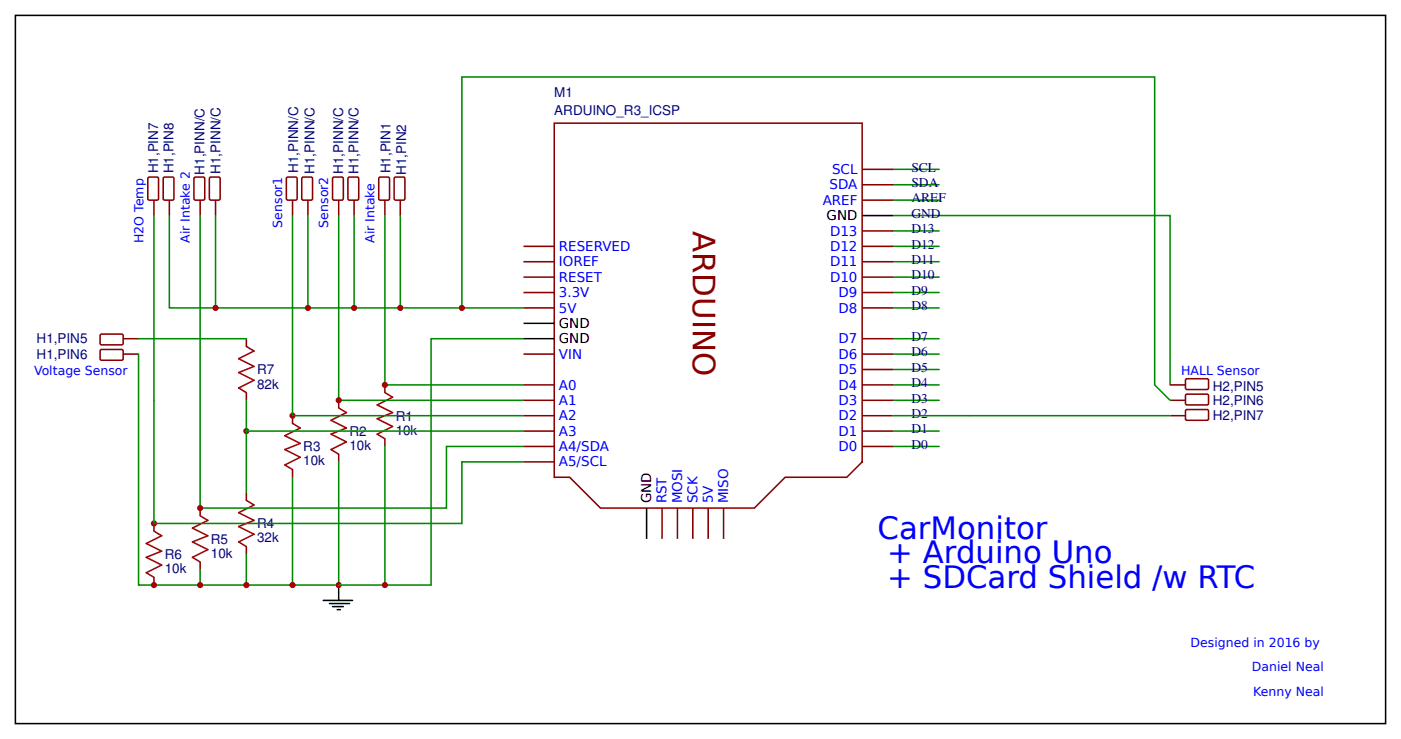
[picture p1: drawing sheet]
<svg xmlns="http://www.w3.org/2000/svg" width="243mm" height="128mm" viewBox="0 0 243 128" stroke-linecap="round" stroke-linejoin="round" font-family="sans-serif">
<path d="M2.7 2.7h237.3v122.6h-237.3zM149.4 37.3h5.3M90.7 58.7h5.3M90.7 56h5.3M112 88v5.3M56 104h5.1M57.1 104.5h3.4M57.6 105.1h1.9M58.4 105.6h.5M58.7 101.3v2.7" fill="none" stroke="#000" stroke-width=".27"/>
<g fill="none" stroke="#080" stroke-width=".27">
<path d="M29.3 37.3v16h61.4M37.3 37.3v16M154.7 37.3h48v29.4M154.7 29.3h8M154.7 32h8M154.7 34.7h8M154.7 40h8M154.7 42.7h8M154.7 45.3h8M154.7 48h8M154.7 58.7h8M154.7 50.7h8"/>
<path d="M154.7 53.3h8M154.7 61.3h8M154.7 64h8M154.7 66.7h8M154.7 69.3h8M154.7 74.7h8M154.7 77.3h8"/>
</g>
<g fill="none" stroke="#800" stroke-width=".27">
<path d="M96 21.3h53.4v58.7l-2.7 2.7h-10.7l-5.3 5.3h-26.7l-5.3-5.3h-2.7zM149.4 34.7h5.3M149.4 29.3h5.3M149.4 32h5.3M90.7 53.3h5.3M90.7 50.7h5.3M90.7 48h5.3M90.7 45.3h5.3M90.7 42.7h5.3M149.4 58.7h5.3M149.4 53.3h5.3M149.4 50.7h5.3"/>
<path d="M149.4 48h5.3M149.4 45.3h5.3M149.4 42.7h5.3M149.4 40h5.3M50.7 72v1.3M58.7 69.3v1.4M58.7 78.7v1.3M66.7 66.7v1.3M66.7 76v1.3M90.7 77.3h5.3M90.7 74.7h5.3M90.7 72h5.3"/>
<path d="M90.7 69.3h5.3M90.7 66.7h5.3M90.7 61.3h5.3M149.4 77.3h5.3M149.4 74.7h5.3M149.4 72h5.3M149.4 69.3h5.3M149.4 66.7h5.3M149.4 64h5.3M149.4 61.3h5.3M26.7 90.7v1.3M34.7 88v1.3"/>
<path d="M34.7 97.3v1.4M42.7 85.3v1.4M42.7 94.7v1.3M50.7 81.3v1.4M90.7 80h5.3M114.7 88v5.3M117.3 88v5.3M120 88v5.3M122.7 88v5.3M125.3 88v5.3M26.7 100v1.3"/>
</g>
<path d="M50.7 73.3l1.3 .8-2.7 1.4 2.7 1.3-2.7 1.1 2.7 1.3-2.7 1.3 1.4 .8M58.7 70.7l1.3 .8-2.7 1.3 2.7 1.3-2.7 1.1 2.7 1.3-2.7 1.4 1.4 .8M66.7 68l1.3 .8-2.7 1.3 2.7 1.4-2.7 1 2.7 1.4-2.7 1.3 1.4 .8M26.7 92l1.3 .8-2.7 1.3 2.7 1.4-2.7 1 2.7 1.4-2.7 1.3 1.4 .8M34.7 89.3l1.3 .8-2.7 1.4 2.7 1.3-2.7 1.1 2.7 1.3-2.7 1.3 1.4 .8M42.7 86.7l1.3 .8-2.7 1.3 2.7 1.3-2.7 1.1 2.7 1.3-2.7 1.4 1.4 .8" fill="none" stroke="#a00000" stroke-width=".27"/>
<g fill="none" stroke="#800000" stroke-width=".27">
<path d="M25.6 30.8l.3-.1h1.3l.2 .1 .1 3.6-.2 .2-1.4 .1-.3-.2zM26.7 34.7v2.6M28.4 30.7h1.5l.2 .1v3.6l-.1 .2-1.5 .1-.2-.2v-3.6zM29.3 34.7v2.6M33.7 30.7h1.5l.2 .1 .1 3.6-.2 .2-1.4 .1-.3-.2v-3.6zM34.7 34.7v2.6M36.3 30.8l.2-.1h1.4l.2 .1v3.6l-.1 .2-1.5 .1-.2-.2zM37.3 34.7v2.6M49.7 30.7h1.5l.2 .1 .1 3.6-.2 .2-1.4 .1-.3-.2v-3.6zM50.7 34.7v2.6M52.3 30.8l.2-.1h1.4l.2 .1v3.6l-.1 .2-1.5 .1-.2-.2zM53.3 34.7v2.6"/>
<path d="M17.5 57.9h3.7l.1 .2v1.5l-.2 .1h-3.6l-.2-.2v-1.4zM21.3 58.7h2.7M17.4 60.7l.2-.2 3.6 .1 .1 .2v1.5l-.2 .1h-3.6l-.2-.3zM21.3 61.3h2.7"/>
</g>
<circle cx="37.3" cy="53.3" r=".53" fill="#c00"/>
<path d="M53.3 37.3v16" fill="none" stroke="#080" stroke-width=".27"/>
<circle cx="53.3" cy="53.3" r=".53" fill="#c00"/>
<path d="M57.7 30.7h1.5l.2 .1 .1 3.6-.2 .2-1.4 .1-.3-.2v-3.6zM58.7 34.7v2.6M60.3 30.8l.2-.1h1.4l.2 .1v3.6l-.1 .2-1.5 .1-.2-.2zM61.3 34.7v2.6M65.7 30.7h1.5l.2 .1 .1 3.6-.2 .2-1.4 .1-.3-.2v-3.6zM66.7 34.7v2.6M68.3 30.8l.2-.1h1.4l.2 .1v3.6l-.1 .2-1.5 .1-.2-.2zM69.3 34.7v2.6" fill="none" stroke="#800000" stroke-width=".27"/>
<path d="M69.3 37.3v16" fill="none" stroke="#080" stroke-width=".27"/>
<circle cx="69.3" cy="53.3" r=".53" fill="#c00"/>
<path d="M61.3 37.3v16" fill="none" stroke="#080" stroke-width=".27"/>
<circle cx="61.3" cy="53.3" r=".53" fill="#c00"/>
<path d="M66.7 37.3v29.4h24" fill="none" stroke="#080" stroke-width=".27"/>
<circle cx="66.7" cy="66.7" r=".53" fill="#c00"/>
<path d="M58.7 37.3v32h32" fill="none" stroke="#080" stroke-width=".27"/>
<g fill="#c00">
<circle cx="42.7" cy="74.7" r=".53"/>
<circle cx="50.7" cy="72" r=".53"/>
<circle cx="58.7" cy="69.3" r=".53"/>
</g>
<path d="M34.7 37.3v50.7h42.6v-10.7h13.4M24 61.3v40h34.7v-21.3M42.7 74.7v10.6M34.7 98.7v2.6M42.7 96v5.3" fill="none" stroke="#080" stroke-width=".27"/>
<circle cx="58.7" cy="101.3" r=".53" fill="#c00"/>
<path d="M90.7 58.7h-16v42.6h-8M66.7 77.3v24h-8M50.7 82.7v18.6" fill="none" stroke="#080" stroke-width=".27"/>
<g fill="#c00">
<circle cx="66.7" cy="101.3" r=".53"/>
<circle cx="50.7" cy="101.3" r=".53"/>
<circle cx="42.7" cy="101.3" r=".53"/>
<circle cx="34.7" cy="101.3" r=".53"/>
<circle cx="34.7" cy="88" r=".53"/>
<circle cx="26.7" cy="90.7" r=".53"/>
</g>
<path d="M26.7 37.3v53.4h53.3v-10.7h10.7M50.7 37.3v34.7h40M80 53.3v-40h120v53.4l2.7 2.6" fill="none" stroke="#080" stroke-width=".27"/>
<path d="M202.7 66.7h2.7M202.7 69.3h2.7M202.7 72h2.7M205.4 65.7l.2-.1h3.6l.2 .3-.1 1.4-.2 .2-3.6-.1-.1-.2zM205.4 71.1l.2-.2 3.6 .1 .2 .2-.1 1.5-.2 .1h-3.6l-.1-.3zM205.5 68.3h3.7l.2 .2-.1 1.5-.2 .1h-3.6l-.1-.2v-1.4z" fill="none" stroke="#800000" stroke-width=".27"/>
<circle cx="80" cy="53.3" r=".53" fill="#c00"/>
<path d="M42.7 69.3v5.4h48M154.7 72h48" fill="none" stroke="#080" stroke-width=".27"/>
<path d="M42.7 60l1.3 .8-2.7 1.3 2.7 1.4-2.7 1 2.7 1.4-2.7 1.3 1.4 .8" fill="none" stroke="#a00000" stroke-width=".27"/>
<path d="M42.7 58.7v1.3M42.7 68v1.3" fill="none" stroke="#800" stroke-width=".27"/>
<circle cx="26.7" cy="101.3" r=".53" fill="#c00"/>
<path d="M24 58.7h18.7" fill="none" stroke="#080" stroke-width=".27"/>
<text font-size="5.3" fill="#800" x="120" y="40" transform="rotate(90 120 40)">ARDUINO</text>
<g font-size="5.3" fill="#00f">
<text x="152" y="93.3">CarMonitor</text>
<text x="153.7" y="97.6">+ Arduino Uno</text>
<text x="153.7" y="101.9">+ SDCard Shield /w RTC</text>
</g>
<g font-size="2.3" fill="#000080">
<text x="96" y="16.8">M1</text>
<text x="96" y="20">ARDUINO_R3_ICSP</text>
<text x="51.7" y="30" transform="rotate(-90 51.7 30)">H1,PINN/C</text>
<text x="157.9" y="29.7">SCL</text>
<text x="27.4" y="30" transform="rotate(-90 27.4 30)">H1,PIN7</text>
<text x="30.1" y="30" transform="rotate(-90 30.1 30)">H1,PIN8</text>
<text x="35.4" y="30.3" transform="rotate(-90 35.4 30.3)">H1,PINN/C</text>
<text x="38.2" y="30.1" transform="rotate(-90 38.2 30.1)">H1,PINN/C</text>
<text x="54.5" y="30.1" transform="rotate(-90 54.5 30.1)">H1,PINN/C</text>
<text x="59.5" y="30.1" transform="rotate(-90 59.5 30.1)">H1,PINN/C</text>
<text x="62.1" y="30.1" transform="rotate(-90 62.1 30.1)">H1,PINN/C</text>
<text x="67.7" y="30" transform="rotate(-90 67.7 30)">H1,PIN1</text>
<text x="70.3" y="30.3" transform="rotate(-90 70.3 30.3)">H1,PIN2</text>
<text x="157.9" y="35.1">AREF</text>
<text x="157.9" y="32.4">SDA</text>
<text x="157.9" y="37.7">GND</text>
<text x="157.9" y="40.4">D13</text>
<text x="157.9" y="45.7">D11</text>
<text x="157.9" y="43.1">D12</text>
<text x="157.9" y="48.4">D10</text>
<text x="157.9" y="53.7">D8</text>
<text x="157.9" y="51.1">D9</text>
<text x="6.3" y="59.5">H1,PIN5</text>
<text x="157.9" y="59.1">D7</text>
<text x="6.3" y="62.1">H1,PIN6</text>
<text x="44.5" y="64.9">R7</text>
<text x="157.9" y="64.4">D5</text>
<text x="157.9" y="61.7">D6</text>
<text x="44.5" y="67.3">82k</text>
<text x="157.9" y="69.7">D3</text>
<text x="157.9" y="67.1">D4</text>
<text x="210.1" y="67.7">H2,PIN5</text>
<text x="210.1" y="70.1">H2,PIN6</text>
<text x="60.5" y="77.9">10k</text>
<text x="60.5" y="75.5">R2</text>
<text x="68.5" y="75.3">10k</text>
<text x="68.5" y="72.9">R1</text>
<text x="157.9" y="77.7">D0</text>
<text x="157.9" y="75.1">D1</text>
<text x="157.9" y="72.4">D2</text>
<text x="210.1" y="72.8">H2,PIN7</text>
<text x="52.5" y="80.6">10k</text>
<text x="52.5" y="78.2">R3</text>
<text x="36.5" y="94.2">R5</text>
<text x="44.5" y="93.9">32k</text>
<text x="44.5" y="91.5">R4</text>
<text x="28.5" y="99.3">10k</text>
<text x="28.5" y="96.9">R6</text>
<text x="36.5" y="96.6">10k</text>
</g>
<g font-size="2.3" fill="#00f">
<text x="142.5" y="35.5">AREF</text>
<text x="143.7" y="32.8">SDA</text>
<text x="144.1" y="30.1">SCL</text>
<text x="143.8" y="40.8">D13</text>
<text x="96.8" y="46.1">IOREF</text>
<text x="96.8" y="43.5">RESERVED</text>
<text x="143.8" y="46.1">D11</text>
<text x="143.8" y="43.5">D12</text>
<text x="96.8" y="51.5">3.3V</text>
<text x="96.8" y="48.8">RESET</text>
<text x="143.8" y="48.8">D10</text>
<text x="145.3" y="51.5">D9</text>
<text x="96.8" y="54.1">5V</text>
<text x="145.3" y="59.5">D7</text>
<text x="145.3" y="54.1">D8</text>
<text x="96.8" y="62.1">VIN</text>
<text x="145.3" y="64.8">D5</text>
<text x="145.3" y="62.1">D6</text>
<text x="96.8" y="70.1">A1</text>
<text x="96.8" y="67.5">A0</text>
<text x="145.3" y="70.1">D3</text>
<text x="145.3" y="67.5">D4</text>
<text x="96.8" y="75.5">A3</text>
<text x="96.8" y="72.8">A2</text>
<text x="145.3" y="75.5">D1</text>
<text x="145.3" y="72.8">D2</text>
<text x="96.8" y="80.8">A5/SCL</text>
<text x="96.8" y="78.1">A4/SDA</text>
<text x="145.3" y="78.1">D0</text>
<text x="115.5" y="87.2" transform="rotate(-90 115.5 87.2)">RST</text>
<text x="118.1" y="87.2" transform="rotate(-90 118.1 87.2)">MOSI</text>
<text x="120.8" y="87.2" transform="rotate(-90 120.8 87.2)">SCK</text>
<text x="123.5" y="87.2" transform="rotate(-90 123.5 87.2)">5V</text>
<text x="126.1" y="87.2" transform="rotate(-90 126.1 87.2)">MISO</text>
</g>
<g font-size="2.3">
<text x="143.2" y="38.1">GND</text>
<text x="96.8" y="59.5">GND</text>
<text x="96.8" y="56.8">GND</text>
<text x="112.8" y="87.2" transform="rotate(-90 112.8 87.2)">GND</text>
</g>
<g font-size="2.2" fill="#00f">
<text x="48.9" y="39.4" transform="rotate(-90 48.9 39.4)">Sensor1</text>
<text x="56.9" y="39.4" transform="rotate(-90 56.9 39.4)">Sensor2</text>
<text x="24.9" y="42.1" transform="rotate(-90 24.9 42.1)">H2O Temp</text>
<text x="32.9" y="42.1" transform="rotate(-90 32.9 42.1)">Air Intake 2</text>
<text x="64.9" y="42.1" transform="rotate(-90 64.9 42.1)">Air Intake</text>
<text x="5.9" y="64.9">Voltage Sensor</text>
<text x="204.6" y="64.9">HALL Sensor</text>
<text x="206.3" y="112">Designed in 2016 by</text>
<text x="216.9" y="116.3">Daniel Neal</text>
<text x="217.1" y="120.5">Kenny Neal</text>
</g>
</svg>
